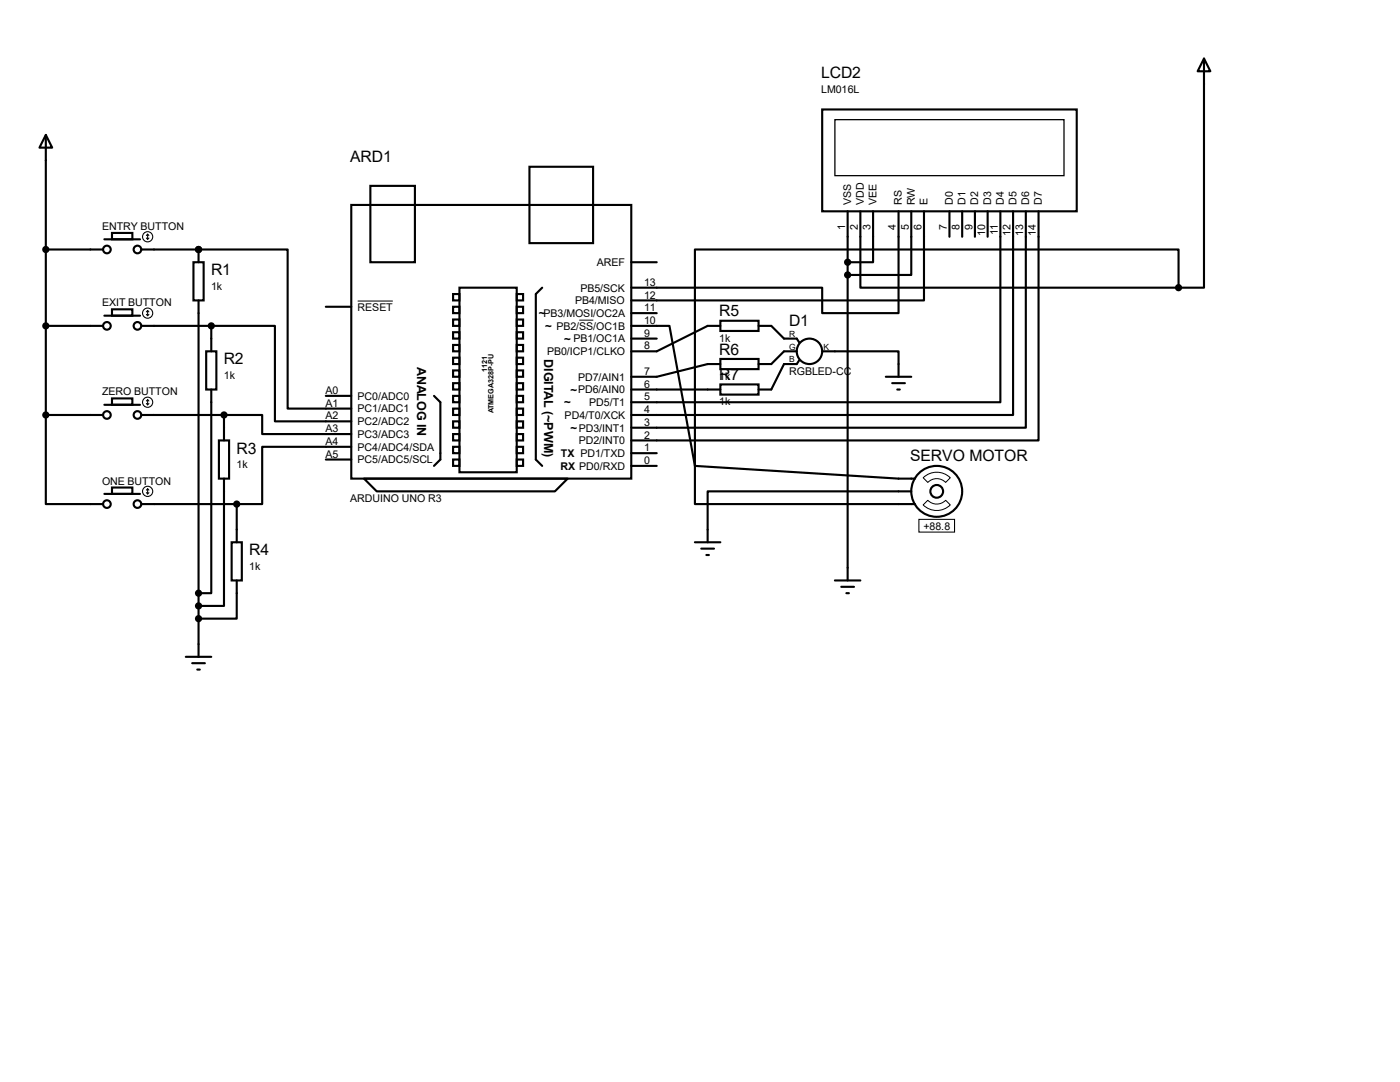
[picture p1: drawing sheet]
<svg xmlns="http://www.w3.org/2000/svg" width="279mm" height="216mm" viewBox="0 0 279 216" stroke-linecap="round" stroke-linejoin="round" font-family="sans-serif">
<g fill="none" stroke="#000" stroke-width=".42">
<path d="M240.3 11.7l1.3 2.5h-2.6zM240.3 11.7v45.7h-5.1M9.1 26.9l1.3 2.6h-2.5zM9.1 26.9v55.9M73.9 37.1h8.9v15.2h-8.9zM105.7 33.3h12.7v15.2h-12.7zM164.1 21.8h50.8v20.4h-50.8zM9.1 49.8h11.5M20.8 47.8h7.1M22.4 46.5h4v1.3h-4zM28.2 49.8h11.4M38.6 52.3h2v7.6h-2z"/>
<path d="M39.6 49.8h17.8v31.7h12.7M39.6 49.8v2.5M39.6 59.9v71.2M70.1 40.9h55.9v54.6h-55.9zM90.4 58.7h1.3v1.2h-1.3zM91.7 57.4h11.4v36.8h-11.4zM103.1 58.7h1.3v1.2h-1.3zM108.2 57.4l-1.3 1.3v33l1.3 1.3M126 52.3h5.1M169.2 42.2v73.6M171.7 42.2v15.2h63.5M174.2 42.2v10.1h-5"/>
<path d="M179.3 42.2v20.3h-15.2v-5.1h-38.1M181.9 42.2v12.7h-12.7M184.4 42.2v17.7h-58.4M189.5 42.2v5M192 42.2v5M194.6 42.2v5M197.1 42.2v5M199.6 42.2v38.1h-73.6M202.2 42.2v40.6h-76.2M204.7 42.2v43.1h-78.7M207.3 42.2v45.7h-81.3M235.2 57.4v-7.6h-96.5v50.8h43.9"/>
<path d="M9.1 65h11.5M20.8 63h7.1M22.4 61.7h4v1.3h-4zM22.4 79.5h4v1.3h-4zM28.2 65h14M41.1 70.1h2.1v7.6h-2.1zM42.2 65h12.7v19.1h15.2M42.2 77.7v40.7h-2.6M42.2 65v5.1M65 79h5.1M65 61.2h5.1M86.6 79l1.3 1.3v11.4l-1.3 1.3"/>
<path d="M90.4 61.2h1.3v1.3h-1.3zM90.4 63.8h1.3v1.2h-1.3zM90.4 66.3h1.3v1.3h-1.3zM90.4 68.8h1.3v1.3h-1.3zM90.4 71.4h1.3v1.2h-1.3zM90.4 73.9h1.3v1.3h-1.3zM90.4 76.5h1.3v1.2h-1.3zM90.4 79h1.3v1.3h-1.3zM103.1 61.2h1.3v1.3h-1.3zM103.1 63.8h1.3v1.2h-1.3zM103.1 66.3h1.3v1.3h-1.3zM103.1 68.8h1.3v1.3h-1.3z"/>
<path d="M103.1 71.4h1.3v1.2h-1.3zM103.1 73.9h1.3v1.3h-1.3zM103.1 76.5h1.3v1.2h-1.3zM103.1 79h1.3v1.3h-1.3zM126 65h7.6l5.1 28 40.6 2.5h3.3M126 77.7h17.8M126 67.6h5.1M126 62.5h5.1M143.8 64h7.6v2h-7.6zM143.8 71.6h7.6v2.1h-7.6zM143.8 76.7h7.6v2h-7.6zM143.8 65h-2.6l-10.1 5.1h-5.1"/>
<path d="M143.8 72.6h-2.6l-10.1 2.6h-5.1M151.4 65h2.5l2.6 2.6h2.5l.5 .7M159 70.1h-2.5l-2.6 2.5h-2.5M159.5 71.9l-.5 .7h-2.5l-2.6 5.1h-2.5M164.1 70.1h15.2v5.1M176.8 75.2h5.1M178.1 76.5h2.5M179.1 77.7h.5M9.1 82.8v17.8h11.5M9.1 82.8h11.5M20.8 80.8h7.1M20.8 98.6h7.1"/>
<path d="M22.4 97.3h4v1.3h-4zM28.2 82.8h16.5M43.7 87.9h2v7.6h-2zM44.7 82.8h7.6v3.8h17.8M44.7 95.5v25.4h-5.1M44.7 82.8v5.1M65 91.7h5.1M70.1 89.2h-17.8v11.4h-5.1M72.6 95.5h40.7l-2.6 2.5h-35.5zM90.4 81.5h1.3v1.3h-1.3zM90.4 84.1h1.3v1.2h-1.3zM90.4 86.6h1.3v1.3h-1.3z"/>
<path d="M90.4 89.2h1.3v1.2h-1.3zM90.4 91.7h1.3v1.3h-1.3zM103.1 81.5h1.3v1.3h-1.3zM103.1 84.1h1.3v1.2h-1.3zM103.1 86.6h1.3v1.3h-1.3zM103.1 89.2h1.3v1.2h-1.3zM103.1 91.7h1.3v1.3h-1.3zM126 93h5.1M126 90.4h5.1M181.9 98h-40.7v10.2M28.2 100.6h19M46.2 108.2h2.1v7.6h-2.1z"/>
<path d="M47.2 115.8v7.6h-7.6M47.2 100.6v7.6M138.7 108.2h5.1M140 109.5h2.5M141 110.7h.5M166.6 115.8h5.1M167.9 117.1h2.5M168.9 118.4h.5M37.1 131.1h5.1M38.4 132.3h2.5M39.4 133.6h.5"/>
<circle cx="21.3" cy="49.8" r=".76"/>
<circle cx="27.4" cy="49.8" r=".76"/>
<circle cx="21.3" cy="65" r=".76"/>
<circle cx="27.4" cy="65" r=".76"/>
<circle cx="161.5" cy="70.1" r="2.54"/>
<circle cx="21.3" cy="82.8" r=".76"/>
<circle cx="27.4" cy="82.8" r=".76"/>
<circle cx="186.9" cy="98" r="5.1"/>
<circle cx="186.9" cy="98" r="1.27"/>
<circle cx="21.3" cy="100.6" r=".76"/>
<circle cx="27.4" cy="100.6" r=".76"/>
</g>
<circle cx="39.6" cy="49.8" r=".21" fill="#000"/>
<path d="M71.4 60.1h7M115.6 63.9h2.8M184.2 95.3a3.9 3.9 0 0 1 5.5 0l-1 1a2.46 2.46 0 0 0-3.5 0zM184.2 100.8l1-1a2.46 2.46 0 0 0 3.5 0l1 1a3.9 3.9 0 0 1-5.5 0z" fill="none" stroke="#000" stroke-width=".2"/>
<path d="M166.6 23.9h45.7v11.2h-45.7z" fill="none" stroke="#000" stroke-width=".25"/>
<g fill="#000" stroke="#000" stroke-width=".42">
<circle cx="9.1" cy="49.8" r=".51"/>
<circle cx="39.6" cy="49.8" r=".51"/>
<circle cx="169.2" cy="54.9" r=".51"/>
<circle cx="169.2" cy="52.3" r=".51"/>
<circle cx="235.2" cy="57.4" r=".51"/>
<circle cx="9.1" cy="65" r=".51"/>
<circle cx="42.2" cy="65" r=".51"/>
<circle cx="9.1" cy="82.8" r=".51"/>
<circle cx="44.7" cy="82.8" r=".51"/>
<circle cx="39.6" cy="118.4" r=".51"/>
<circle cx="47.2" cy="100.6" r=".51"/>
<circle cx="39.6" cy="120.9" r=".51"/>
<circle cx="39.6" cy="123.4" r=".51"/>
</g>
<g fill="none" stroke="#000" stroke-width=".21">
<path d="M29.2 47.5l.3 .3M29.5 46.7v1.1M29.5 46.7l-.3 .3M29.5 46.7l.2 .3M29.7 47.5l-.2 .3M29.2 62.7l.3 .3M29.5 62v1M29.5 79.8v1M29.5 62l-.3 .2M29.5 62l.2 .2M29.5 79.8l-.3 .2M29.5 79.8l.2 .2"/>
<path d="M29.7 62.7l-.2 .3M29.2 80.5l.3 .3M29.2 98.3l.3 .3M29.5 97.5v1.1M29.5 97.5l-.3 .3M29.5 97.5l.2 .3M29.7 80.5l-.2 .3M29.7 98.3l-.2 .3M183.4 103.6h7.1v2.6h-7.1z"/>
<circle cx="29.5" cy="47.2" r="1.02"/>
<circle cx="29.5" cy="62.5" r="1.02"/>
<circle cx="29.5" cy="98" r="1.02"/>
<circle cx="29.5" cy="80.3" r="1.02"/>
</g>
<g font-size="3.1">
<text x="163.9" y="15.6">LCD2</text>
<text x="69.9" y="32.4">ARD1</text>
<text x="42.1" y="54.9">R1</text>
<text x="143.6" y="63.1">R5</text>
<text x="157.5" y="65">D1</text>
<text x="143.6" y="70.7">R6</text>
<text x="44.7" y="72.7">R2</text>
<text x="143.6" y="75.8">R7</text>
<text x="47.2" y="90.5">R3</text>
<text x="181.7" y="92">SERVO MOTOR</text>
<text x="49.7" y="110.8">R4</text>
</g>
<g font-size="2.5">
<text x="108.6" y="71.6" transform="rotate(90 108.6 71.6)">DIGITAL (~PWM)</text>
<text x="83.2" y="73.2" transform="rotate(90 83.2 73.2)">ANALOG IN</text>
</g>
<g font-size="2.3">
<text x="107.5" y="63.3">~PB3/MOSI/OC2A</text>
<text x="108.8" y="65.9">~ PB2/SS/OC1B</text>
<text x="112.6" y="68.4">~ PB1/OC1A</text>
<text x="112.6" y="81.1">~</text>
<text x="113.9" y="78.6">~PD6/AIN0</text>
<text x="113.9" y="86.2">~PD3/INT1</text>
</g>
<g font-size="2.1">
<text x="163.9" y="18.5">LM016L</text>
<text x="169.8" y="40.9" transform="rotate(-90 169.8 40.9)">VSS</text>
<text x="172.4" y="40.9" transform="rotate(-90 172.4 40.9)">VDD</text>
<text x="174.9" y="40.9" transform="rotate(-90 174.9 40.9)">VEE</text>
<text x="180" y="40.9" transform="rotate(-90 180 40.9)">RS</text>
<text x="182.5" y="40.9" transform="rotate(-90 182.5 40.9)">RW</text>
<text x="185.1" y="40.9" transform="rotate(-90 185.1 40.9)">E</text>
<text x="190.2" y="40.9" transform="rotate(-90 190.2 40.9)">D0</text>
<text x="192.7" y="40.9" transform="rotate(-90 192.7 40.9)">D1</text>
<text x="195.2" y="40.9" transform="rotate(-90 195.2 40.9)">D2</text>
<text x="197.8" y="40.9" transform="rotate(-90 197.8 40.9)">D3</text>
<text x="200.3" y="40.9" transform="rotate(-90 200.3 40.9)">D4</text>
<text x="202.9" y="40.9" transform="rotate(-90 202.9 40.9)">D5</text>
<text x="205.4" y="40.9" transform="rotate(-90 205.4 40.9)">D6</text>
<text x="207.9" y="40.9" transform="rotate(-90 207.9 40.9)">D7</text>
<text x="20.4" y="45.9">ENTRY BUTTON</text>
<text x="168.7" y="45.9" transform="rotate(-90 168.7 45.9)">1</text>
<text x="171.2" y="45.9" transform="rotate(-90 171.2 45.9)">2</text>
<text x="173.7" y="45.9" transform="rotate(-90 173.7 45.9)">3</text>
<text x="178.8" y="45.9" transform="rotate(-90 178.8 45.9)">4</text>
<text x="181.4" y="45.9" transform="rotate(-90 181.4 45.9)">5</text>
<text x="183.9" y="45.9" transform="rotate(-90 183.9 45.9)">6</text>
<text x="189" y="45.9" transform="rotate(-90 189 45.9)">7</text>
<text x="191.5" y="45.9" transform="rotate(-90 191.5 45.9)">8</text>
<text x="194.1" y="45.9" transform="rotate(-90 194.1 45.9)">9</text>
<text x="196.6" y="47" transform="rotate(-90 196.6 47)">10</text>
<text x="199.1" y="46.9" transform="rotate(-90 199.1 46.9)">11</text>
<text x="201.7" y="47" transform="rotate(-90 201.7 47)">12</text>
<text x="204.2" y="47" transform="rotate(-90 204.2 47)">13</text>
<text x="206.8" y="47" transform="rotate(-90 206.8 47)">14</text>
<text x="119.1" y="53.1">AREF</text>
<text x="42.1" y="57.9">1k</text>
<text x="115.8" y="58.2">PB5/SCK</text>
<text x="128.5" y="59.6">12</text>
<text x="128.5" y="57">13</text>
<text x="20.4" y="61.1">EXIT BUTTON</text>
<text x="71.4" y="62">RESET</text>
<text x="114.8" y="60.7">PB4/MISO</text>
<text x="128.5" y="64.6">10</text>
<text x="128.5" y="62.1">11</text>
<text x="109.2" y="70.9">PB0/ICP1/CLKO</text>
<text x="128.5" y="69.7">8</text>
<text x="128.5" y="67.2">9</text>
<text x="143.6" y="68.2">1k</text>
<text x="44.7" y="75.6">1k</text>
<text x="115.4" y="75.9">PD7/AIN1</text>
<text x="128.5" y="77.3">6</text>
<text x="128.5" y="74.8">7</text>
<text x="143.6" y="75.8">1k</text>
<text x="157.5" y="74.8">RGBLED-CC</text>
<text x="20.4" y="78.9">ZERO BUTTON</text>
<text x="65" y="83.7">A2</text>
<text x="65" y="81.2">A1</text>
<text x="65" y="78.6">A0</text>
<text x="71.4" y="82.3">PC1/ADC1</text>
<text x="71.4" y="79.8">PC0/ADC0</text>
<text x="112.7" y="83.6">PD4/T0/XCK</text>
<text x="117.6" y="81">PD5/T1</text>
<text x="128.5" y="82.4">4</text>
<text x="128.5" y="79.9">5</text>
<text x="143.6" y="80.9">1k</text>
<text x="65" y="88.8">A4</text>
<text x="65" y="86.2">A3</text>
<text x="71.4" y="89.9">PC4/ADC4/SDA</text>
<text x="71.4" y="87.4">PC3/ADC3</text>
<text x="71.4" y="84.8">PC2/ADC2</text>
<text x="115.5" y="88.6">PD2/INT0</text>
<text x="128.5" y="87.5">2</text>
<text x="128.5" y="85">3</text>
<text x="47.2" y="93.4">1k</text>
<text x="65" y="91.3">A5</text>
<text x="71.4" y="92.5">PC5/ADC5/SCL</text>
<text x="111.8" y="93.8">RX PD0/RXD</text>
<text x="111.9" y="91.2">TX PD1/TXD</text>
<text x="128.5" y="92.6">0</text>
<text x="128.5" y="90">1</text>
<text x="20.4" y="96.7">ONE BUTTON</text>
<text x="69.9" y="100.2">ARDUINO UNO R3</text>
<text x="184.3" y="105.7">+88.8</text>
<text x="49.7" y="113.7">1k</text>
</g>
<g font-size="1.7">
<text x="157.5" y="67.2">R</text>
<text x="157.5" y="69.8">G</text>
<text x="164.3" y="69.8">K</text>
<text x="157.5" y="72.3">B</text>
</g>
<g font-size="1.4">
<text x="97.2" y="74.2" transform="rotate(-90 97.2 74.2)">1121</text>
<text x="98.5" y="82.5" transform="rotate(-90 98.5 82.5)">ATMEGA328P-PU</text>
</g>
</svg>
